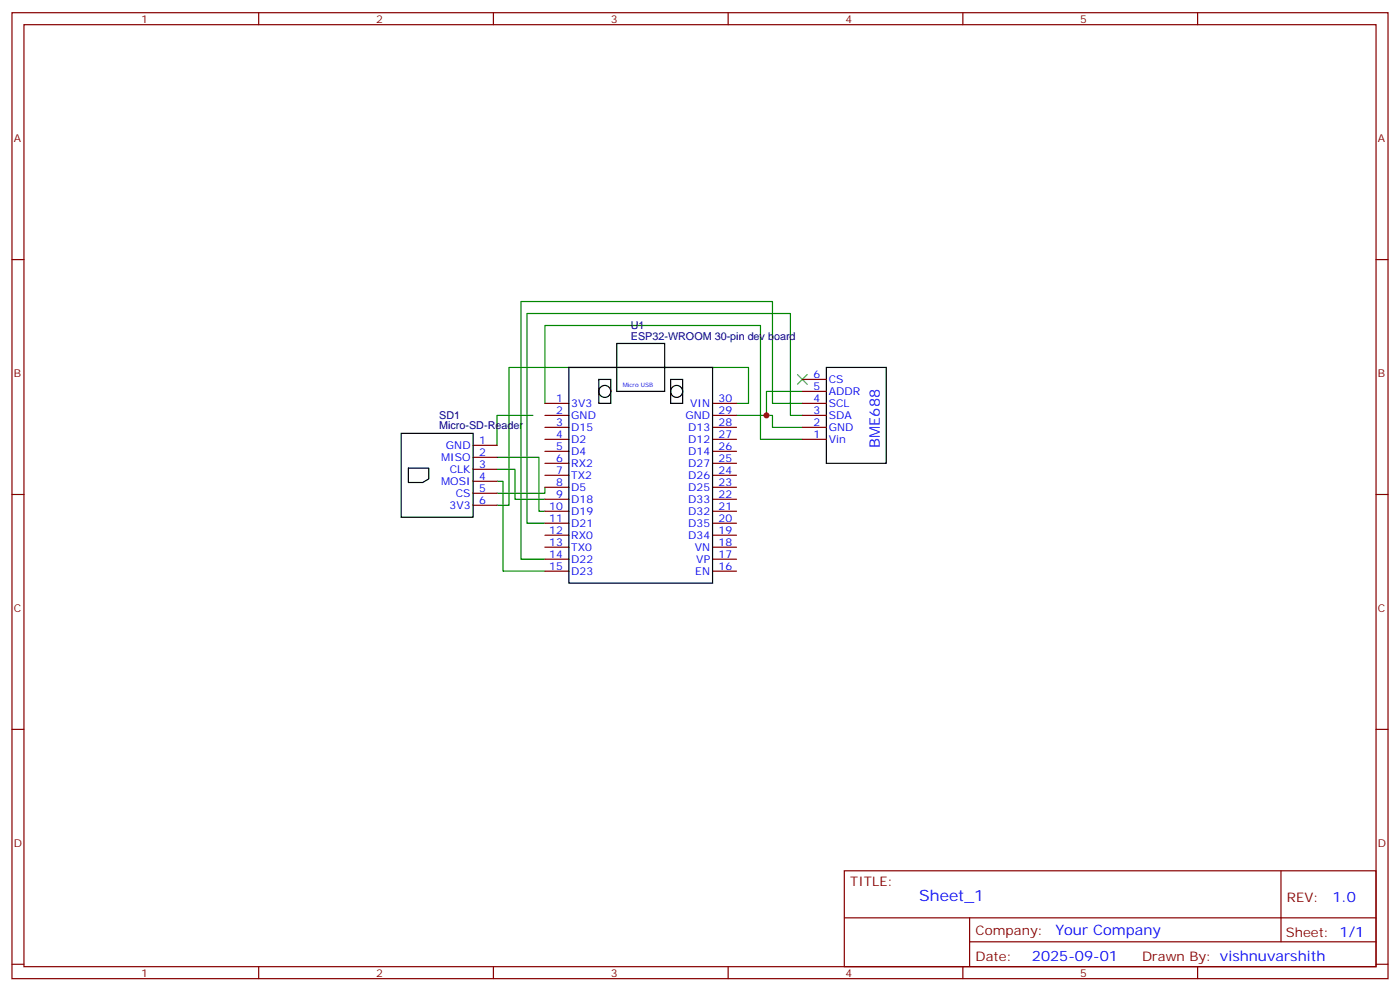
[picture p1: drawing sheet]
<svg xmlns="http://www.w3.org/2000/svg" width="412mm" height="292mm" viewBox="0 0 412 292" stroke-linecap="round" stroke-linejoin="round" font-family="sans-serif">
<g fill="none" stroke="#870000" stroke-width=".35">
<path d="M3.5 3.7h405.4v284.4h-405.4zM7.1 7.3h398.2v277.3h-398.2zM76.2 3.7v3.6M145.3 3.7v3.6M214.5 3.7v3.6M283.6 3.7v3.6M352.8 3.7v3.6M3.5 76.4h3.6M405.3 76.4h3.6M160.5 118.7h7.1M209.9 118.7h7.1M236.4 118.7h7"/>
<path d="M236.4 115.2h7M236.4 111.7h7M139.3 131.1h7.1M139.3 134.6h7.1M139.3 138.1h7.1M160.5 129.3h7.1M160.5 125.8h7.1M160.5 122.3h7.1M160.5 139.9h7.1M160.5 132.9h7.1M160.5 136.4h7.1M209.9 129.3h7.1"/>
<path d="M209.9 125.8h7.1M209.9 122.3h7.1M209.9 139.9h7.1M209.9 132.9h7.1M209.9 136.4h7.1M236.4 129.3h7M236.4 125.8h7M236.4 122.3h7M3.5 145.6h3.6M139.3 141.7h7.1M139.3 145.2h7.1M139.3 148.7h7.1"/>
<path d="M160.5 157.6h7.1M160.5 154h7.1M160.5 150.5h7.1M160.5 147h7.1M160.5 143.4h7.1M209.9 157.6h7.1M209.9 154h7.1M209.9 150.5h7.1M209.9 147h7.1M209.9 143.4h7.1M405.3 145.6h3.6M160.5 168.1h7.1"/>
<path d="M160.5 164.6h7.1M160.5 161.1h7.1M209.9 168.1h7.1M209.9 164.6h7.1M209.9 161.1h7.1M3.5 214.7h3.6M405.3 214.7h3.6M248.7 256.3h156.6v28.3h-156.6zM377.3 256.4v20.8M248.7 270.2h156.5M285.6 277.2h119.6M285.6 270.2v14.1"/>
<path d="M3.5 283.8h3.6M76.2 284.6v3.5M145.3 284.6v3.5M214.5 284.6v3.5M283.6 284.6v3.5M352.8 284.6v3.5M405.3 283.8h3.6"/>
</g>
<path d="M160.5 118.7v-22.9h63.5v33.5h12.4M217 118.7h3.5v-10.5h-70.6v40.5h-3.5M236.4 115.2h-10.6v7.1M236.4 118.7h-8.9v-29.9h-74v75.8h7M146.4 138.1h5.3v8.9h8.8M146.4 134.6h12.3v15.9h1.8M157 122.3h-10.6v8.8M217 122.3h10.5v3.5h8.9M236.4 122.3h-3.6v-30h-77.6v61.7h5.3M146.4 141.7h1.8v26.4h12.3M160.5 143.4v1.8h-14.1" fill="none" stroke="#008700" stroke-width=".35"/>
<path d="M234.9 110.3l2.9 2.8M237.8 110.3l-2.9 2.8" fill="none" stroke="#3c3" stroke-width=".35"/>
<g fill="none" stroke="#000" stroke-width=".35">
<path d="M167.6 108.2h42.3v63.5h-42.3zM176.4 111.7h3.5v7h-3.5zM181.7 101.1h14.1v14.1h-14.1zM197.6 111.7h3.5v7h-3.5zM243.4 108.2h17.7v28.2h-17.7zM118.2 127.6h21.1v24.7h-21.1zM120.3 137.8h6v3.2l-1.8 1h-4.2z"/>
<circle cx="178.2" cy="115.2" r="1.76"/>
<circle cx="199.3" cy="115.2" r="1.76"/>
</g>
<circle cx="225.8" cy="122.3" r=".88" fill="#c00"/>
<text font-size="4.6" fill="#00f" x="270.8" y="265.4">Sheet_1</text>
<g font-size="4.2" fill="#00f">
<text x="259.2" y="131.8" transform="rotate(-90 259.2 131.8)">BME688</text>
<text x="392.5" y="265.6">1.0</text>
<text x="310.9" y="275.2">Your Company</text>
<text x="304" y="283">2025-09-01</text>
</g>
<g font-size="3.9" fill="#800">
<text x="250.5" y="260.9">TITLE:</text>
<text x="379.1" y="265.6">REV:</text>
<text x="287.4" y="275.1">Company:</text>
<text x="378.7" y="275.7">Sheet: 1/1</text>
<text x="287.4" y="282.8">Date:</text>
<text x="336.4" y="282.9">Drawn By: vishnuvarshith</text>
</g>
<g font-size="3.2" fill="#800">
<text x="41.6" y="6.7">1</text>
<text x="110.8" y="6.7">2</text>
<text x="179.9" y="6.7">3</text>
<text x="249.1" y="6.7">4</text>
<text x="318.2" y="6.7">5</text>
<text x="4.1" y="41.8">A</text>
<text x="405.9" y="41.8">A</text>
<text x="4.1" y="111">B</text>
<text x="405.9" y="111">B</text>
<text x="4.1" y="180.1">C</text>
<text x="405.9" y="180.1">C</text>
<text x="4.1" y="249.3">D</text>
<text x="405.9" y="249.3">D</text>
<text x="41.6" y="287.5">1</text>
<text x="110.8" y="287.5">2</text>
<text x="179.9" y="287.5">3</text>
<text x="249.1" y="287.5">4</text>
<text x="318.2" y="287.5">5</text>
</g>
<g font-size="3.2" fill="#000080">
<text x="185.8" y="100">ESP32-WROOM 30-pin dev board</text>
<text x="185.8" y="96.7">U1</text>
<text x="129.4" y="123.3">SD1</text>
<text x="129.4" y="126.3">Micro-SD-Reader</text>
</g>
<g font-size="3.2" fill="#00f">
<text x="239.6" y="111.3">6</text>
<text x="244.1" y="112.7">CS</text>
<text x="163.8" y="118.4">1</text>
<text x="168.3" y="119.8">3V3</text>
<text x="203.3" y="119.8">VIN</text>
<text x="211.7" y="118.4">30</text>
<text x="239.6" y="118.4">4</text>
<text x="239.6" y="114.9">5</text>
<text x="244.1" y="119.8">SCL</text>
<text x="244.1" y="116.3">ADDR</text>
<text x="163.8" y="125.4">3</text>
<text x="163.8" y="121.9">2</text>
<text x="168.3" y="123.3">GND</text>
<text x="201.9" y="123.3">GND</text>
<text x="211.7" y="125.4">28</text>
<text x="211.7" y="121.9">29</text>
<text x="239.6" y="125.4">2</text>
<text x="239.6" y="121.9">3</text>
<text x="244.1" y="123.3">SDA</text>
<text x="141.1" y="130.7">1</text>
<text x="163.8" y="129">4</text>
<text x="168.3" y="130.4">D2</text>
<text x="168.3" y="126.9">D15</text>
<text x="202.7" y="126.9">D13</text>
<text x="202.7" y="130.4">D12</text>
<text x="211.7" y="129">27</text>
<text x="239.6" y="129">1</text>
<text x="244.1" y="130.4">Vin</text>
<text x="244.1" y="126.9">GND</text>
<text x="130" y="135.7">MISO</text>
<text x="131.4" y="132.2">GND</text>
<text x="141.1" y="134.3">2</text>
<text x="141.1" y="137.8">3</text>
<text x="163.8" y="136">6</text>
<text x="163.8" y="132.5">5</text>
<text x="168.3" y="137.4">RX2</text>
<text x="168.3" y="133.9">D4</text>
<text x="202.7" y="133.9">D14</text>
<text x="202.7" y="137.4">D27</text>
<text x="211.7" y="132.5">26</text>
<text x="211.7" y="136">25</text>
<text x="130" y="142.7">MOSI</text>
<text x="132.5" y="139.2">CLK</text>
<text x="141.1" y="141.3">4</text>
<text x="163.8" y="143.1">8</text>
<text x="163.8" y="139.6">7</text>
<text x="168.3" y="141">TX2</text>
<text x="202.7" y="141">D26</text>
<text x="211.7" y="143.1">23</text>
<text x="211.7" y="139.6">24</text>
<text x="132.4" y="149.8">3V3</text>
<text x="134.3" y="146.3">CS</text>
<text x="141.1" y="144.9">5</text>
<text x="141.1" y="148.4">6</text>
<text x="163.8" y="146.6">9</text>
<text x="168.3" y="148">D18</text>
<text x="168.3" y="144.5">D5</text>
<text x="202.7" y="148">D33</text>
<text x="202.7" y="144.5">D25</text>
<text x="211.7" y="146.6">22</text>
<text x="161.8" y="153.7">11</text>
<text x="161.8" y="150.1">10</text>
<text x="168.3" y="155.1">D21</text>
<text x="168.3" y="151.6">D19</text>
<text x="202.7" y="155.1">D35</text>
<text x="202.7" y="151.6">D32</text>
<text x="211.7" y="153.7">20</text>
<text x="211.7" y="150.1">21</text>
<text x="161.8" y="160.7">13</text>
<text x="161.8" y="157.2">12</text>
<text x="168.3" y="158.6">RX0</text>
<text x="202.7" y="158.6">D34</text>
<text x="211.7" y="160.7">18</text>
<text x="211.7" y="157.2">19</text>
<text x="161.8" y="167.8">15</text>
<text x="161.8" y="164.3">14</text>
<text x="168.3" y="165.7">D22</text>
<text x="168.3" y="162.1">TX0</text>
<text x="204.7" y="162.1">VN</text>
<text x="205.1" y="165.7">VP</text>
<text x="211.7" y="167.8">16</text>
<text x="211.7" y="164.3">17</text>
<text x="168.3" y="169.2">D23</text>
<text x="204.8" y="169.2">EN</text>
</g>
<text font-size="1.8" fill="#00f" x="183.4" y="114">Micro USB</text>
</svg>
